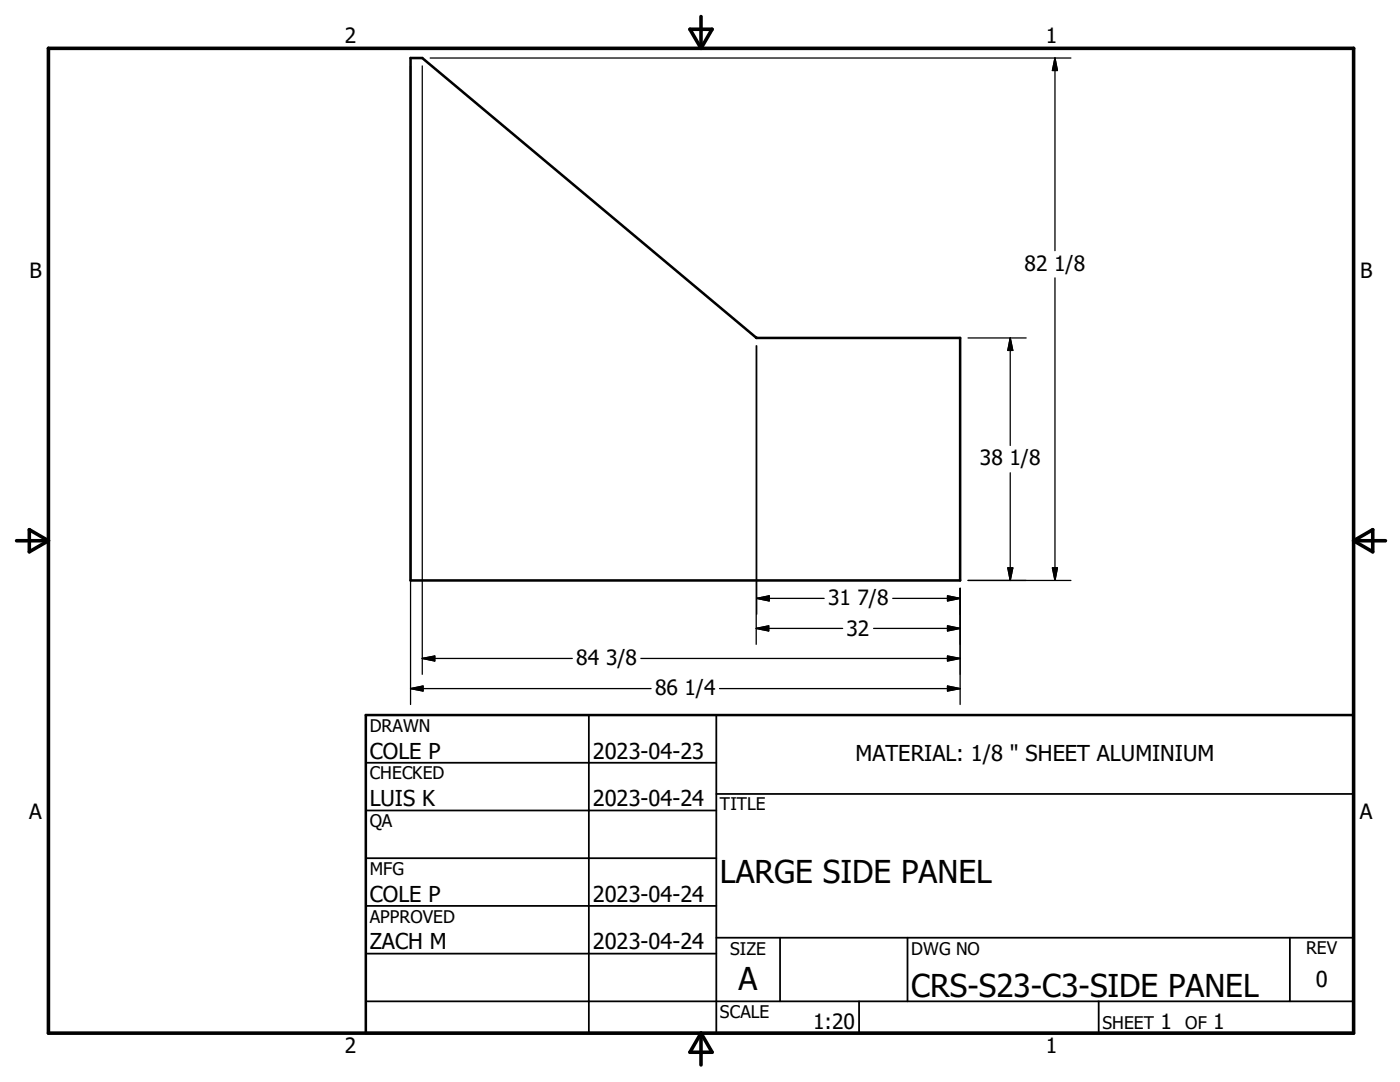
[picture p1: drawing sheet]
<svg xmlns="http://www.w3.org/2000/svg" width="279mm" height="216mm" viewBox="0 0 279 216" stroke-linecap="round" stroke-linejoin="round" font-family="sans-serif">
<path d="M81.9 11.6h2.4l66.6 55.8h40.7v48.4h-109.7zM73 142.7h197.1v63.5h-197.1z" fill="none" stroke="#000" stroke-width=".51"/>
<path d="M9.7 9.6h260.4v196.6h-260.4zM137.7 5.8h4.4l-2.2 3.8zM139.9 3.3v6.3M3.3 107.9h6.4M5.8 105.7l3.9 2.2-3.9 2.2zM270.1 107.9h6.4M270.1 107.9l3.9-2.2v4.4zM139.9 206.2v6.3M139.9 206.2l2.2 3.8h-4.4z" fill="none" stroke="#000" stroke-width=".71"/>
<g fill="none" stroke="#000" stroke-width=".36">
<path d="M73 152.2h70M117.5 142.7v63.5M143 158.4h127.1M143 142.7v63.5M73 161.7h70M73 171.2h70M73 180.8h70M73 190.3h70M73 199.8h197.1M143 187.1h127.1M155.7 187.1v12.7M171.4 199.8v6.4"/>
<path d="M181.1 187.1v12.7M219.3 199.8v6.4M257.4 187.1v12.7"/>
</g>
<g fill="none" stroke="#000" stroke-width=".25">
<path d="M81.9 13.2v127.4M84.3 13.2v121.4M85.8 11.6h127.9M210.5 11.6v38.4M210.5 11.6l.5 2.5h-1zM210.5 55.4v60.4M150.9 69v59.6M151 69v53.6M193.2 67.4h11.6M201.6 67.4v21.5M201.6 67.4l.5 2.5h-1zM201.6 94.3v21.5"/>
<path d="M151 119.4h13.5M151 119.4l2.5-.5v1zM178.2 119.4h13.4M189.1 118.9l2.5 .5-2.5 .5zM191.6 117.4v23.2M193.2 115.8h20.5M201.1 113.3h1l-.5 2.5zM210 113.3h1l-.5 2.5zM81.9 137.4h48M81.9 137.4l2.5-.5v1zM84.3 131.4h29.9M84.3 131.4l2.5-.5v1z"/>
<path d="M127.9 131.4h63.7M143.6 137.4h48M150.9 125.4h17.3M150.9 125.4l2.5-.5v1zM174.3 125.4h17.3M189.1 124.9l2.5 .5-2.5 .5zM189.1 130.9l2.5 .5-2.5 .5zM189.1 136.9l2.5 .5-2.5 .5z"/>
</g>
<path d="M210.5 11.6l.5 2.5h-1zM201.6 67.4l.5 2.5h-1zM151 119.4l2.5-.5v1zM189.1 118.9l2.5 .5-2.5 .5zM201.1 113.3h1l-.5 2.5zM210 113.3h1l-.5 2.5zM81.9 137.4l2.5-.5v1zM84.3 131.4l2.5-.5v1zM150.9 125.4l2.5-.5v1zM189.1 124.9l2.5 .5-2.5 .5zM189.1 130.9l2.5 .5-2.5 .5zM189.1 136.9l2.5 .5-2.5 .5z" fill="#000" stroke="#000" stroke-width=".25"/>
<g font-size="6.3">
<text x="143.7" y="176.1">LARGE SIDE PANEL</text>
<text x="147.4" y="197.6">A</text>
<text x="181.9" y="198.9">CRS-S23-C3-SIDE PANEL</text>
</g>
<g font-size="4.4">
<text x="73.8" y="151.4">COLE P</text>
<text x="118.3" y="151.4">2023-04-23</text>
<text x="170.7" y="151.8">MATERIAL: 1/8 &quot; SHEET ALUMINIUM</text>
<text x="73.8" y="160.9">LUIS K</text>
<text x="118.3" y="160.9">2023-04-24</text>
<text x="73.8" y="179.9">COLE P</text>
<text x="118.3" y="179.9">2023-04-24</text>
<text x="73.8" y="189.4">ZACH M</text>
<text x="118.3" y="189.4">2023-04-24</text>
<text x="262.6" y="196.9">0</text>
</g>
<g font-size="4.2">
<text x="68.8" y="8.7">2</text>
<text x="208.7" y="8.7">1</text>
<text x="5.9" y="55.5">B</text>
<text x="204.5" y="54">82 1/8</text>
<text x="271.4" y="55.5">B</text>
<text x="195.6" y="92.9">38 1/8</text>
<text x="165.3" y="120.6">31 7/8</text>
<text x="169" y="126.9">32</text>
<text x="115" y="132.6">84 3/8</text>
<text x="130.8" y="138.6">86 1/4</text>
<text x="5.8" y="163.4">A</text>
<text x="271.4" y="163.4">A</text>
<text x="162.3" y="205.3">1:20</text>
<text x="231.6" y="205.3">1</text>
<text x="242.1" y="205.3">1</text>
<text x="68.8" y="210.2">2</text>
<text x="208.7" y="210.2">1</text>
</g>
<g font-size="3.5">
<text x="73.8" y="146">DRAWN</text>
<text x="73.8" y="155.5">CHECKED</text>
<text x="143.7" y="161.7">TITLE</text>
<text x="73.8" y="165.1">QA</text>
<text x="73.8" y="174.6">MFG</text>
<text x="73.8" y="184.1">APPROVED</text>
<text x="145.7" y="190.5">SIZE</text>
<text x="181.9" y="190.5">DWG NO</text>
<text x="260.6" y="190.4">REV</text>
<text x="143.7" y="203.1">SCALE</text>
<text x="220" y="205.3">SHEET</text>
<text x="236.5" y="205.3">OF</text>
</g>
</svg>
